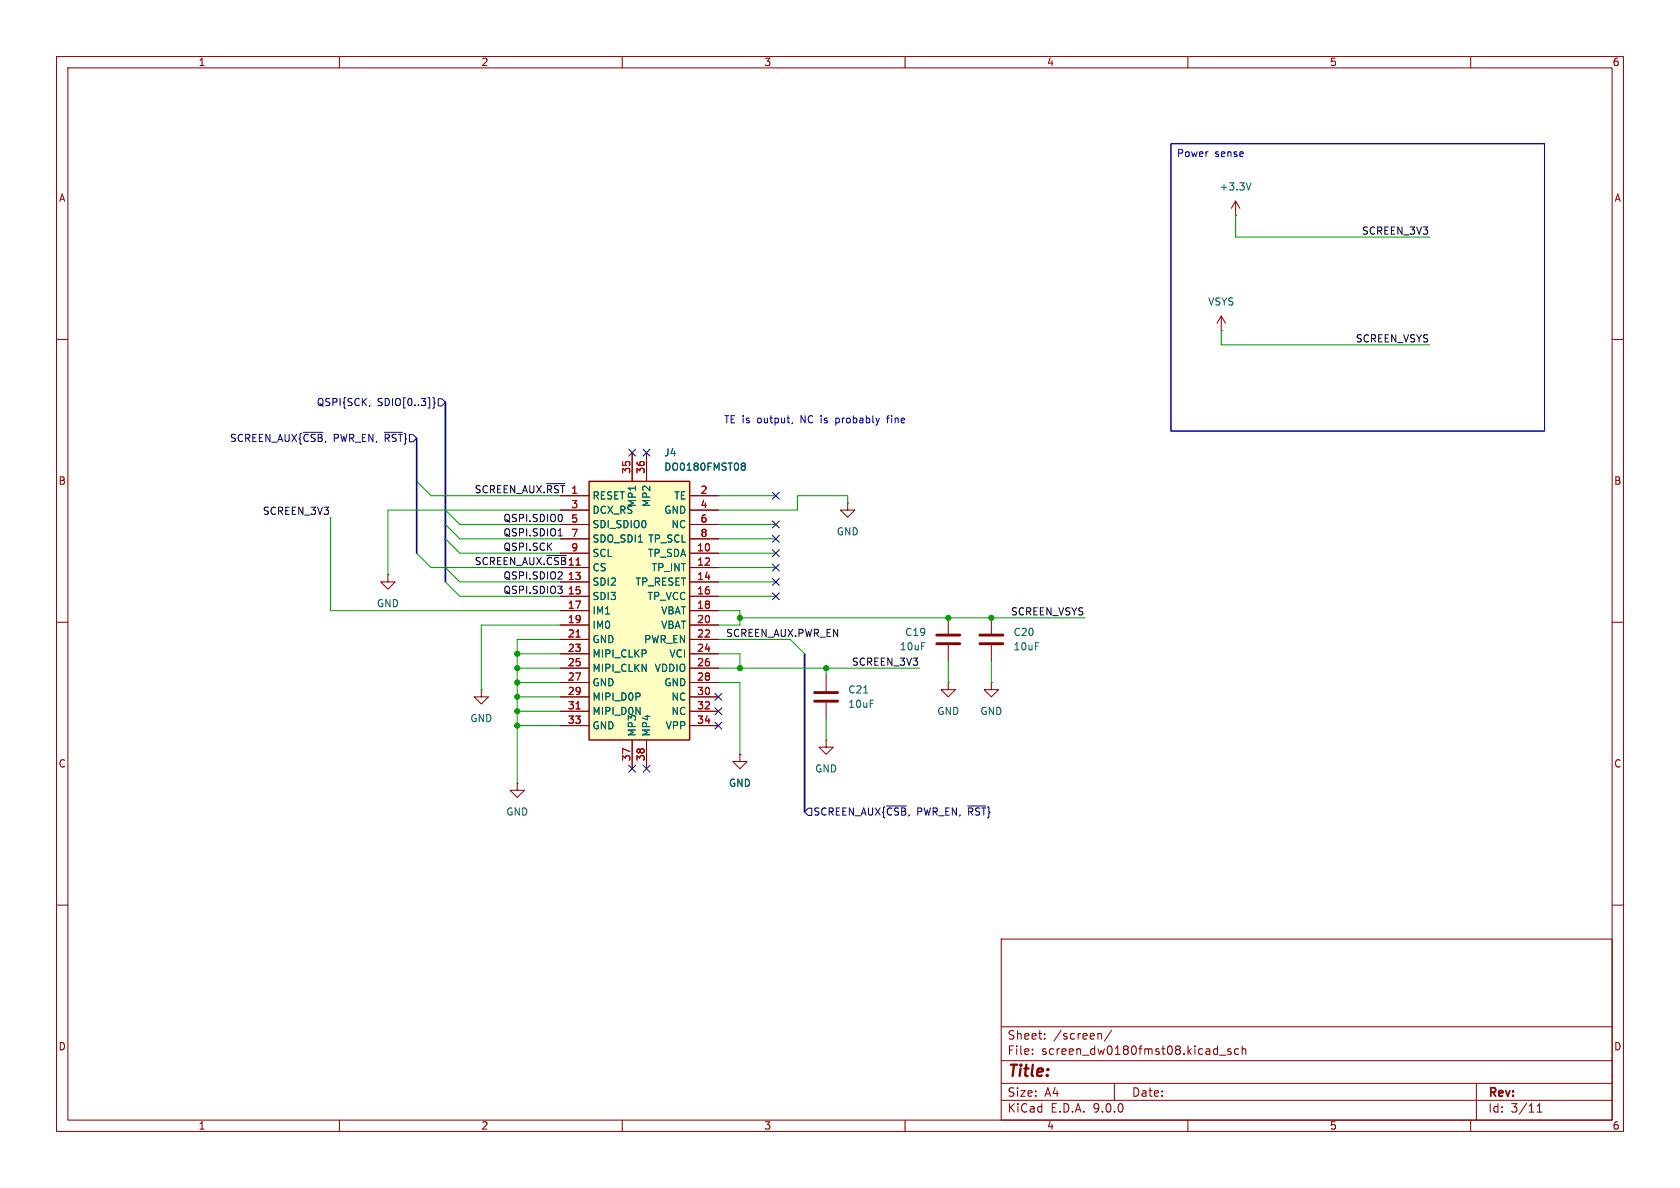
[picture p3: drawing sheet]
<svg xmlns="http://www.w3.org/2000/svg" width="297mm" height="210mm" viewBox="0 0 297 210" stroke-linecap="round" stroke-linejoin="round" font-family="sans-serif">
<g fill="none" stroke="#840000" stroke-width=".18">
<path d="M10 10h277v190h-277zM12 12h273v186h-273zM60 10v2M110 10v2M160 10v2M210 10v2M260 10v2M10 60h2M285 60h2M149.9 88.9v1.3h1.2l-1.2 1.2-1.3-1.2h1.3M149.9 88.9h.1M10 110h2"/>
<path d="M146 119.4v2.8M285 110h2M146 124.2v2.8M175.3 120.7v1.2h1.2l-1.2 1.3-1.3-1.3h1.3M175.3 120.7h.1M10 160h2M177 166h108v32h-108zM285 160h2M60 198v2M110 198v2M160 198v2M177 194.5h108"/>
<path d="M177 191.5h108M177 187.5h108M177 181.5h108M182.5 186.3v.1M182.5 185.5v.1M184.7 183.6v.1M184.7 182.8v.1M194.3 182.7h.2l.2 .2v.8M196.5 182.1l-1.3 2M197 191.5v3M210 198v2M215.6 186.5h1.1"/>
<path d="M217.6 185.5l-.4-.1-.2 .2 .1 .2 .5 .2v.3h-.6M219 185.5l-.5-.1-.3 .3v.4l.2 .2h.6M219.6 185.5l.2-.1 .4 .1v.9M219.6 184.9v1.5M260 198v2M261 191.5v6.5M271.7 196.6h.9M271.7 195.5l.5-.4v1.5"/>
</g>
<path d="M144 122.4h4.1M144 124h4.1" fill="none" stroke="#840000" stroke-width=".51"/>
<path d="M152.7 122.5h.7" fill="none" stroke="#006464" stroke-width=".18"/>
<path d="M104.1 85.1h17.8v45.7h-17.8z" fill="#ffffc2"/>
<path d="M104.1 85.1h17.8v45.7h-17.8z" fill="none" stroke="#840000" stroke-width=".25"/>
<g fill="none" stroke="#840000" stroke-width=".18">
<path d="M218.4 38.1h.1M218.4 35.6l-.7 1.2M218.4 35.6l.8 1.2M218.4 35.6v2.5M215.9 58.4h.1M215.9 55.9l-.8 1.3M215.9 55.9l.8 1.3M215.9 55.9v2.5M99.1 97.8h5M99.1 95.3h5M99.1 92.7h5M99.1 90.2h5"/>
<path d="M99.1 87.6h5M111.8 80v5.1M114.3 80v5.1M121.9 97.8h5.1M121.9 95.3h5.1M121.9 92.7h5.1M121.9 90.2h5.1M121.9 87.6h5.1M68.6 101.6v1.3h1.2l-1.2 1.2-1.3-1.2h1.3M68.6 101.6h.1M99.1 118.1h5M99.1 115.6h5"/>
<path d="M99.1 113h5M99.1 110.5h5M99.1 108h5M99.1 105.4h5M99.1 102.9h5M99.1 100.3h5M121.9 118.1h5.1M121.9 115.6h5.1M121.9 113h5.1M121.9 110.5h5.1M121.9 108h5.1M121.9 105.4h5.1"/>
<path d="M121.9 102.9h5.1M121.9 100.3h5.1M167.6 109.2v2.8M167.6 114v2.8M175.3 109.2v2.8M175.3 114v2.8M85.1 121.9v1.3h1.3l-1.3 1.3-1.3-1.3h1.3M85.1 121.9h.1M91.4 138.4v1.3h1.3l-1.3 1.3-1.2-1.3h1.2M91.4 138.4h.1M99.1 128.3h5M99.1 125.7h5"/>
<path d="M99.1 123.2h5M99.1 120.7h5M111.8 130.8v5.1M114.3 130.8v5.1M121.9 128.3h5.1M121.9 125.7h5.1M121.9 123.2h5.1M121.9 120.7h5.1M130.8 133.4v1.2h1.3l-1.3 1.3-1.3-1.3h1.3M130.8 133.4h.1M146 130.8v1.3h1.3l-1.3 1.3-1.2-1.3h1.2M146 130.8h.1"/>
<path d="M167.6 120.7v1.2h1.3l-1.3 1.3-1.2-1.3h1.2M167.6 120.7h.1"/>
</g>
<path d="M101.8 112.6h.8M101.8 125.3h.8" fill="none" stroke="#a90000" stroke-width=".18"/>
<path d="M221.2 32.3l-.5 1.3M131.2 82.3l.1 .1M131.2 81.9h.3l.2 .1 .1 .2-.3 .2M131.3 82.4h.2M131.3 82.4l-.1 .1M131.5 82.4l.3 .2-.1 .4-.2 .1h-.3" fill="none" stroke="#006464" stroke-width=".18"/>
<path d="M165.6 112.3h4.1M165.6 113.8h4.1M173.2 112.3h4.1M173.2 113.8h4.1" fill="none" stroke="#840000" stroke-width=".51"/>
<g fill="none" stroke="#000084" stroke-width=".18">
<path d="M53.6 76.4h3.5M65.4 71.6l-.1 .3M67.9 76.4h3.2M76.5 70.2l.3 .2v.6l.1 .2-.1 .2v.6l-.3 .2M77.5 70.5h.6l.6 .6-.6 .7h-.6zM111.2 79.4l1.2 1.2M112.4 79.4l-1.2 1.2M113.7 79.4l1.2 1.2M114.9 79.4l-1.2 1.2M136.6 99.7l1.2 1.2M136.6 97.2l1.2 1.2M136.6 94.6l1.2 1.3"/>
<path d="M136.6 92.1l1.2 1.2M136.6 87l1.2 1.2M137.8 99.7l-1.2 1.2M137.8 97.2l-1.2 1.2M137.8 94.6l-1.2 1.3M137.8 92.1l-1.2 1.2M137.8 87l-1.2 1.2M136.6 102.3l1.2 1.2M136.6 104.8l1.2 1.2M137.8 102.3l-1.2 1.2M137.8 104.8l-1.2 1.2M111.2 135.3l1.2 1.2"/>
<path d="M112.4 135.3l-1.2 1.2M113.7 135.3l1.2 1.2M114.9 135.3l-1.2 1.2M126.4 127.7l1.2 1.2M126.4 122.6l1.2 1.2M126.4 125.1l1.2 1.2M127.6 122.6l-1.2 1.2M127.6 127.7l-1.2 1.2M127.6 125.1l-1.2 1.2M142.9 142.9h.6v1.2h-.6l-.7-.6zM156.7 142.5h3.5M171.1 142.5h3.2"/>
</g>
<path d="M96.6 98.2h3.5M96.6 85.5h3.2M98.7 94.7h.7" fill="none" stroke="#0f0f0f" stroke-width=".18"/>
<path d="M73.7 77.5v20.3M78.7 71.1v31.8M142.2 115.6v27.9" fill="none" stroke="#000084" stroke-width=".3"/>
<g fill="none" stroke="#009600" stroke-width=".18">
<path d="M218.4 38.1v3.8h34.3M215.9 58.4v2.6h36.8M58.4 91.4v16.6h40.7M73.7 97.8l2.5 2.5h22.9M73.7 85.1l2.5 2.5h22.9M78.7 92.7l2.6 2.6h17.8M78.7 95.3l2.6 2.5h17.8M78.7 90.2l2.6 2.5h17.8M99.1 90.2h-30.5v11.4M127 95.3h10.2M127 97.8h10.2M127 92.7h10.2"/>
<path d="M127 87.6h10.2M149.9 88.9v-1.3h-8.9v2.6h-14M78.7 102.9l2.6 2.5h17.8M78.7 100.3l2.6 2.6h17.8M91.4 118.1h7.7M91.4 115.6h7.7M99.1 113h-7.7v25.4M99.1 110.5h-14v11.4M127 113h12.7l2.5 2.6M127 105.4h10.2M127 118.1h35.6M127 108h3.8v2.5h-3.8"/>
<path d="M127 115.6h3.8v2.5M127 102.9h10.2M127 100.3h10.2M130.8 109.2h61M146 118.1v1.3M167.6 116.8v3.9M175.3 116.8v3.9M91.4 123.2h7.7M91.4 125.7h7.7M91.4 128.3h7.7M91.4 120.7h7.7M127 120.7h3.8v12.7"/>
<path d="M146 127v3.8"/>
</g>
<path d="M207 25.4h66v50.8h-66zM140.1 74.7l-.1 .2M147.8 73.9v1.3M147.8 74.7l.1 .1M147.9 73.9l-.1 .1M156.7 73.9h.5M157.2 73.5l-.3 .2v1.1" fill="none" stroke="#0000c2" stroke-width=".18"/>
<g fill="#009600" stroke="#009600" stroke-width=".18">
<circle cx="146" cy="118.1" r=".46"/>
<circle cx="130.8" cy="118.1" r=".46"/>
<circle cx="130.8" cy="109.2" r=".46"/>
<circle cx="167.6" cy="109.2" r=".46"/>
<circle cx="175.3" cy="109.2" r=".46"/>
<circle cx="91.4" cy="125.7" r=".46"/>
<circle cx="91.4" cy="123.2" r=".46"/>
<circle cx="91.4" cy="128.3" r=".46"/>
<circle cx="91.4" cy="115.6" r=".46"/>
<circle cx="91.4" cy="118.1" r=".46"/>
<circle cx="91.4" cy="120.7" r=".46"/>
</g>
<text font-size="2.8" fill="#840000" x="178" y="190.9">Title:</text>
<g font-size="2.1" fill="#840000">
<text x="178" y="184">Sheet:</text>
<text x="186.2" y="184">/screen/</text>
<text x="178" y="186.7">File:</text>
<text x="184.1" y="186.7">screen_dw0180fmst08.kicad_sch</text>
<text x="178" y="196.9">KiCad</text>
<text x="178" y="194.1">Size:</text>
<text x="184.7" y="194.1">A4</text>
<text x="185.7" y="196.9">E.D.A.</text>
<text x="193.3" y="196.9">9.0.0</text>
<text x="200" y="194.1">Date:</text>
<text x="263" y="194.3">Rev:</text>
<text x="263" y="196.9">Id:</text>
<text x="267.1" y="196.9">3/11</text>
</g>
<g font-size="1.8" fill="#840000">
<text x="35" y="11.9">1</text>
<text x="85" y="11.9">2</text>
<text x="135" y="11.9">3</text>
<text x="185" y="11.9">4</text>
<text x="235" y="11.9">5</text>
<text x="285" y="11.9">6</text>
<text x="10.3" y="35.9">A</text>
<text x="285.3" y="35.9">A</text>
<text x="10.3" y="85.9">B</text>
<text x="285.3" y="85.9">B</text>
<text x="10.3" y="135.9">C</text>
<text x="285.3" y="135.9">C</text>
<text x="10.3" y="185.9">D</text>
<text x="285.3" y="185.9">D</text>
<text x="35" y="199.9">1</text>
<text x="85" y="199.9">2</text>
<text x="135" y="199.9">3</text>
<text x="185" y="199.9">4</text>
<text x="235" y="199.9">5</text>
<text x="285" y="199.9">6</text>
</g>
<g font-size="1.8" fill="#0000c2">
<text x="208" y="28.1">Power</text>
<text x="214.8" y="28.1">sense</text>
<text x="127.9" y="75">TE is</text>
<text x="134" y="75">output,</text>
<text x="141.8" y="75">NC is</text>
<text x="148.4" y="75">probably</text>
<text x="157.7" y="75">fine</text>
</g>
<g font-size="1.8" fill="#006464">
<text x="215.5" y="33.9">+3.3V</text>
<text x="213.5" y="54.2">VSYS</text>
<text x="117.3" y="80.9">J4</text>
<text x="117.3" y="83.4">DO0180FMST08</text>
<text x="104.6" y="88.5">RESET</text>
<text x="112.6" y="89.7" transform="rotate(-90 112.6 89.7)">MP1</text>
<text x="115.2" y="89.7" transform="rotate(-90 115.2 89.7)">MP2</text>
<text x="119.1" y="88.5">TE</text>
<text x="104.6" y="93.6">SDI_SDIO0</text>
<text x="104.6" y="91">DCX_RS</text>
<text x="117.3" y="91">GND</text>
<text x="118.6" y="93.6">NC</text>
<text x="147.8" y="94.8">GND</text>
<text x="104.6" y="101.2">CS</text>
<text x="104.6" y="98.7">SCL</text>
<text x="104.6" y="96.1">SDO_SDI1 TP_SCL</text>
<text x="114.4" y="98.7">TP_SDA</text>
<text x="115.1" y="101.2">TP_INT</text>
<text x="66.5" y="107.5">GND</text>
<text x="104.6" y="106.3">SDI3</text>
<text x="104.6" y="103.7">SDI2</text>
<text x="112.3" y="103.7">TP_RESET</text>
<text x="114.4" y="106.3">TP_VCC</text>
<text x="104.6" y="113.9">GND</text>
<text x="104.6" y="111.4">IM0</text>
<text x="104.6" y="108.8">IM1</text>
<text x="113.8" y="113.9">PWR_EN</text>
<text x="116.8" y="111.4">VBAT</text>
<text x="116.8" y="108.8">VBAT</text>
<text x="159.9" y="112.6">C19</text>
<text x="179.1" y="112.6">C20</text>
<text x="104.6" y="119">MIPI_CLKN</text>
<text x="104.6" y="116.4">MIPI_CLKP</text>
<text x="115.6" y="119">VDDIO</text>
<text x="118.2" y="116.4">VCI</text>
<text x="159" y="115.2">10uF</text>
<text x="179.1" y="115.2">10uF</text>
<text x="104.6" y="124.1">MIPI_D0P</text>
<text x="104.6" y="121.5">GND</text>
<text x="117.3" y="121.5">GND</text>
<text x="118.6" y="124.1">NC</text>
<text x="149.9" y="122.8">C21</text>
<text x="149.9" y="125.3">10uF</text>
<text x="83.1" y="127.9">GND</text>
<text x="104.6" y="129.1">GND</text>
<text x="104.6" y="126.6">MIPI_D0N</text>
<text x="112.6" y="130.3" transform="rotate(-90 112.6 130.3)">MP3</text>
<text x="115.2" y="130.3" transform="rotate(-90 115.2 130.3)">MP4</text>
<text x="117.6" y="129.1">VPP</text>
<text x="118.6" y="126.6">NC</text>
<text x="165.6" y="126.6">GND</text>
<text x="173.2" y="126.6">GND</text>
<text x="144" y="136.8">GND</text>
<text x="128.8" y="139.3">GND</text>
<text x="89.4" y="144.4">GND</text>
</g>
<g font-size="1.8" fill="#0f0f0f">
<text x="240.7" y="41.6">SCREEN_3V3</text>
<text x="239.6" y="60.6">SCREEN_VSYS</text>
<text x="83.8" y="87.3">SCREEN_AUX.~{RST}</text>
<text x="46.4" y="91.1">SCREEN_3V3</text>
<text x="88.9" y="94.9">QSPI.SDIO1</text>
<text x="88.9" y="92.4">QSPI.SDIO0</text>
<text x="88.9" y="97.4">QSPI.SCK</text>
<text x="88.9" y="102.5">QSPI.SDIO2</text>
<text x="88.9" y="105.1">QSPI.SDIO3</text>
<text x="128.3" y="112.7">SCREEN_AUX.PWR_EN</text>
<text x="178.6" y="108.9">SCREEN_VSYS</text>
<text x="150.5" y="117.8">SCREEN_3V3</text>
</g>
<g font-size="1.8" fill="#000084">
<text x="55.9" y="72">QSPI{SCK,</text>
<text x="66.7" y="72">SDIO[0..3]}</text>
<text x="40.5" y="78.3">SCREEN_AUX{~{CSB},PWR_EN, ~{RST}}</text>
<text x="143.7" y="144.4">SCREEN_AUX{~{CSB},PWR_EN, ~{RST}}</text>
</g>
<g font-size="1.8" fill="#a90000">
<text x="111.5" y="83.9" transform="rotate(-90 111.5 83.9)">35</text>
<text x="114" y="83.9" transform="rotate(-90 114 83.9)">36</text>
<text x="100.9" y="89.9">3</text>
<text x="100.9" y="87.4">1</text>
<text x="123.8" y="89.9">4</text>
<text x="123.8" y="87.4">2</text>
<text x="100.9" y="95">7</text>
<text x="100.9" y="92.5">5</text>
<text x="123.8" y="95">8</text>
<text x="123.8" y="92.5">6</text>
<text x="83.8" y="100">SCREEN_AUX.~{CSB}</text>
<text x="100.3" y="100.1">11</text>
<text x="100.9" y="97.5">9</text>
<text x="123.1" y="100.1">12</text>
<text x="123.1" y="97.5">10</text>
<text x="100.3" y="107.7">17</text>
<text x="100.3" y="105.2">15</text>
<text x="100.3" y="102.6">13</text>
<text x="123.1" y="107.7">18</text>
<text x="123.1" y="105.2">16</text>
<text x="123.1" y="102.6">14</text>
<text x="100.3" y="112.8">21</text>
<text x="100.3" y="110.2">19</text>
<text x="123.1" y="112.8">22</text>
<text x="123.1" y="110.2">20</text>
<text x="100.3" y="117.9">25</text>
<text x="100.3" y="115.3">23</text>
<text x="123.1" y="117.9">26</text>
<text x="123.1" y="115.3">24</text>
<text x="100.3" y="125.5">31</text>
<text x="100.3" y="122.9">29</text>
<text x="100.3" y="120.4">27</text>
<text x="123.1" y="125.5">32</text>
<text x="123.1" y="122.9">30</text>
<text x="123.1" y="120.4">28</text>
<text x="100.3" y="128">33</text>
<text x="123.1" y="128">34</text>
<text x="111.5" y="134.7" transform="rotate(-90 111.5 134.7)">37</text>
<text x="114" y="134.7" transform="rotate(-90 114 134.7)">38</text>
</g>
</svg>
